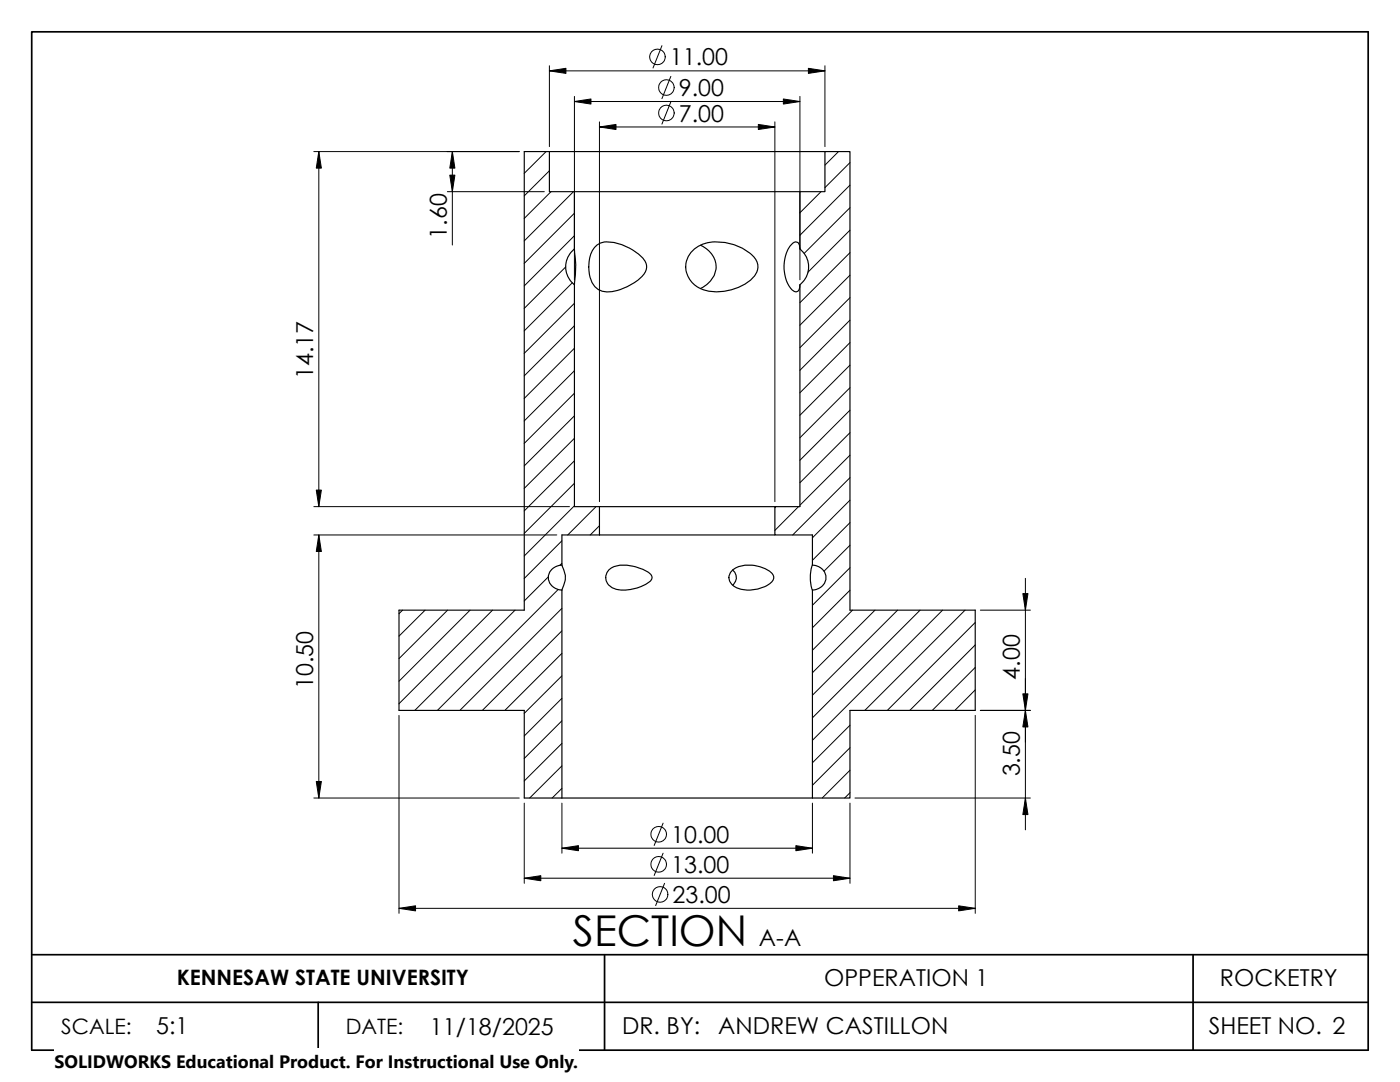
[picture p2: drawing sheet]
<svg xmlns="http://www.w3.org/2000/svg" width="279mm" height="216mm" viewBox="0 0 279 216" stroke-linecap="round" stroke-linejoin="round" font-family="sans-serif">
<path d="M6.3 6.3h266.7v203.2h-266.7zM6.3 190.5h266.8M120.6 190.5v19M238.1 190.5v19M6.3 200h266.7M63.5 200v9.5" fill="none" stroke="#000" stroke-width=".34"/>
<g fill="none" stroke="#000" stroke-width=".2">
<path d="M109.6 14.1h55M109.6 13.1v16.2M114.6 19.2v36.6M132.1 9.1l-1.8 4.5M133.9 15.2l-1.8 4.5M159.6 19.2v36.6M164.6 13.1v16.2M62.6 30.2h41M63.6 30.2v70.9M89.3 38.2h19.3M90.3 30.2v18.7M109 30.2l-4.4 4.4"/>
<path d="M109.6 34.1l-5 5M110 38.2l-5.4 5.4M114.4 38.2l-9.8 9.9M114.6 20.3h45M119.6 25.3h35M119.6 24.3v75.8M133.9 20.3l-1.8 4.5M154.6 24.3v75.8M163.9 38.2l-4.3 4.3M167.3 30.2l-2.7 2.8M169.6 32.4l-5 5M169.6 36.9l-10 10"/>
<path d="M112.9 53.3l-8.3 8.2M114.2 56.4l-9.6 9.6M114.6 42.5l-10 10.1M114.6 47l-10 10M169.6 45.9l-8.4 8.4M169.6 50.4l-10 10M169.6 59.4l-10 10M169.6 41.4l-9.1 9.2M169.6 54.9l-10 10M114.6 60.5l-10 10M114.6 65l-10 10M114.6 69.5l-10 10"/>
<path d="M114.6 74l-10 10M114.6 78.5l-10 10M169.6 63.9l-10 10M169.6 68.4l-10 10M169.6 72.9l-10 10M169.6 77.4l-10 10M114.6 83l-10 10M114.6 87.5l-10 10M114.6 91.9l-10 10M114.6 96.4l-10 10M169.6 81.9l-10 9.9M169.6 86.3l-10 10"/>
<path d="M169.6 95.3l-11.4 11.4M169.6 90.8l-10 10M169.6 99.8l-7.5 7.5M62.6 106.7h48.5M62.6 101.1h51M63.6 106.7v52.5M109.4 115.1l-4.8 4.8M111.4 117.6l-24.1 24.2M112.1 107.9l-7.5 7.5M112.1 112.4l-.4 .4M114.6 100.9l-10 10M119 101.1l-5.7 5.6"/>
<path d="M119.6 104.9l-1.8 1.8M154.9 101.1l-.3 .2M159.4 101.1l-4.8 4.7M169.6 104.3l-7.5 7.5M169.6 108.8l-5.2 5.2M169.6 113.3l-7.5 7.5M169.6 117.8l-7.5 7.5M204.6 115.4v32.7M80.3 121.8l-.7 .6M84.8 121.8l-5.2 5.1M89.3 121.8l-9.7 9.6M93.8 121.8l-14.2 14.1"/>
<path d="M98.3 121.8l-18.7 18.6M102.8 121.8l-20 20M112.1 121.4l-20.3 20.4M112.1 125.9l-15.8 15.9M112.1 130.4l-11.3 11.4M112.1 134.9l-7.5 7.4M112.1 139.3l-7.5 7.6M170.1 121.8l-8 8M174.6 121.8l-12.5 12.4M179.1 121.8l-17 16.9M183.6 121.8l-21.5 21.4M188.1 121.8l-26 25.9"/>
<path d="M192.6 121.8l-20 20M194.6 124.2l-17.5 17.6M194.6 128.7l-13 13.1M194.6 133.2l-8.5 8.6M194.6 137.7l-4 4.1M195.6 121.8h10M204.6 135.4v30.2M62.6 159.2h41M79.6 142.7v39.5M112.1 143.8l-7.5 7.5M112.1 148.3l-7.5 7.5M112.1 152.8l-6.4 6.4"/>
<path d="M112.1 157.3l-1.9 1.9M169.6 149.2l-7.5 7.5M169.6 144.7l-7.5 7.5M169.6 153.7l-5.5 5.5M169.6 158.2l-1 1M170.6 159.2h35M194.6 142.7v39.5M195.6 141.8h10M104.6 175.2h65M104.6 160.3v16M112.1 169.2h50M112.1 160.3v9.9"/>
<path d="M132.3 170.2l-1.7 4.5M132.3 164.3l-1.7 4.4M132.6 176.3l-1.7 4.4M162.1 160.3v9.9M169.6 160.3v16M79.6 181.3h115"/>
<circle cx="131.2" cy="11.4" r="1.55"/>
<circle cx="133" cy="17.5" r="1.56"/>
<circle cx="133" cy="22.6" r="1.56"/>
<circle cx="131.5" cy="172.5" r="1.56"/>
<circle cx="131.5" cy="166.5" r="1.56"/>
<circle cx="131.7" cy="178.5" r="1.55"/>
</g>
<g fill="none" stroke="#000" stroke-width=".23">
<path d="M109.6 30.2h-5v91.6h-25v20h25v17.4h7.5M109.6 30.2h55M109.6 30.2v8h5M114.6 38.2h45M114.6 38.2v11.5M159.6 38.2v11.5M159.6 38.2h5v-8h5v91.6h25v20h-25v17.4h-7.5M114.6 49.7a24.9 24.9 0 0 1 0 7.1M114.6 56.8v44.3h5M114.6 49.7a4.6 4.6 0 0 0 0 7.1M118.9 49.1a3.8 3.8 0 0 1 3.7-.7 9.8 9.8 0 0 1 6.3 4 2.34 2.34 0 0 1-.6 2.6 10 10 0 0 1-7.9 3.2 3.7 3.7 0 0 1-2.8-3.5 6.7 6.7 0 0 1 1.3-5.6zM138 50.2a6.9 6.9 0 0 1 6.7-1.8 9.8 9.8 0 0 1 5.8 2.9 2.86 2.86 0 0 1-.3 4.2 10.4 10.4 0 0 1-10.3 2.1 4.6 4.6 0 0 1-1.9-7.4z"/>
<path d="M139.8 48.9a4.5 4.5 0 0 1 3.1 4.3 4.5 4.5 0 0 1-3.1 4.4M159.6 49.7l-.1-.9-.2-.4-.5-.1a4.2 4.2 0 0 0-2.2 3.4 7.2 7.2 0 0 0 1.5 6.1l.8 .5a1.18 1.18 0 0 0 .7-1.5M159.6 49.7a4.6 4.6 0 0 1 0 7.1M159.6 56.8v44.3h-5v5.6h7.5v6.1M112.1 112.8a4.8 4.8 0 0 1 0 5M112.1 112.8a2.47 2.47 0 0 0-2.4 1.4 2.47 2.47 0 0 0 .5 2.8l.6 .4 1.3 .4M112.1 117.8v41.4M119.6 101.1h35M119.6 106.7h35M119.6 106.7h-7.5v6.1M119.6 101.1v5.6M121.5 113.7a5.5 5.5 0 0 1 5.4-.6l1.2 .4a3.4 3.4 0 0 1 2 1.5v.5a5.4 5.4 0 0 1-3.6 2 5.7 5.7 0 0 1-4.8-.5 2.17 2.17 0 0 1-.2-3.3z"/>
<path d="M146.2 113.7a1.89 1.89 0 0 1 0 3M146.2 113.7a6.8 6.8 0 0 1 7.5 .3 1.36 1.36 0 0 1 .7 1.3 1.36 1.36 0 0 1-.8 1.2 6.7 6.7 0 0 1-7.2 .4 1.93 1.93 0 0 1-.2-3.2zM162.1 112.8a7.7 7.7 0 0 0 0 4.9M162.1 112.8a2.47 2.47 0 0 1 2.5 1.4 2.47 2.47 0 0 1-.5 2.8l-.7 .4-1.3 .4v41.4M162.1 112.8h.1M112.1 159.2h50"/>
</g>
<g fill="#000" stroke="#000" stroke-width=".2">
<path d="M109.6 14.1l3.3-.5v1z" fill-rule="evenodd"/>
<path d="M161.3 13.6l3.3 .5-3.3 .5z" fill-rule="evenodd"/>
<path d="M63.6 30.2l.5 3.3h-1z" fill-rule="evenodd"/>
<path d="M89.8 34.9h1l-.5 3.3z" fill-rule="evenodd"/>
<path d="M90.3 30.2l.5 3.3h-1z" fill-rule="evenodd"/>
<path d="M114.6 20.3l3.3-.6v1.1z" fill-rule="evenodd"/>
<path d="M119.6 25.3l3.3-.5v1z" fill-rule="evenodd"/>
<path d="M151.3 24.8l3.3 .5-3.3 .5z" fill-rule="evenodd"/>
<path d="M156.3 19.7l3.3 .6-3.3 .5z" fill-rule="evenodd"/>
<path d="M63.6 106.7l.5 3.3h-1z" fill-rule="evenodd"/>
<path d="M63.1 97.8h1l-.5 3.3z" fill-rule="evenodd"/>
<path d="M204.1 118.4h1l-.5 3.4z" fill-rule="evenodd"/>
<path d="M63.1 155.9h1l-.5 3.3z" fill-rule="evenodd"/>
<path d="M204.6 159.2l.5 3.3h-1z" fill-rule="evenodd"/>
<path d="M204.1 138.5h1l-.5 3.3z" fill-rule="evenodd"/>
<path d="M204.6 141.8l.5 3.3h-1z" fill-rule="evenodd"/>
<path d="M104.6 175.2l3.3-.5v1z" fill-rule="evenodd"/>
<path d="M112.1 169.2l3.3-.5v1.1z" fill-rule="evenodd"/>
<path d="M158.8 168.7l3.3 .5-3.3 .6z" fill-rule="evenodd"/>
<path d="M166.3 174.7l3.3 .5-3.3 .5z" fill-rule="evenodd"/>
<path d="M79.6 181.3l3.3-.6v1.1z" fill-rule="evenodd"/>
<path d="M191.3 180.7l3.3 .6-3.3 .5z" fill-rule="evenodd"/>
</g>
<path d="M10.9 209.2h104.7v6.7h-104.7z" fill="#fff"/>
<text font-size="8.5" x="114.3" y="188.8">SECTION</text>
<g font-size="4.7">
<text x="133.7" y="13.1">11.00</text>
<text x="135.5" y="19.2">9.00</text>
<text x="135.5" y="24.3">7.00</text>
<text x="89.2" y="47.6" transform="rotate(-90 89.2 47.6)">1.60</text>
<text x="62.5" y="75.7" transform="rotate(-90 62.5 75.7)">14.17</text>
<text x="62.5" y="137.5" transform="rotate(-90 62.5 137.5)">10.50</text>
<text x="203.5" y="135.6" transform="rotate(-90 203.5 135.6)">4.00</text>
<text x="203.5" y="154.9" transform="rotate(-90 203.5 154.9)">3.50</text>
<text x="134" y="168.2">10.00</text>
<text x="134" y="174.2">13.00</text>
<text x="134.2" y="180.2">23.00</text>
<text x="151.5" y="188.8">A-A</text>
<text x="164.5" y="196.8">OPPERATION 1</text>
<text x="243.5" y="196.8">ROCKETRY</text>
<text x="31.2" y="206.3">5:1</text>
<text x="85.8" y="206.5">11/18/2025</text>
<text x="124.1" y="206.4">DR. BY:</text>
<text x="143.3" y="206.4">ANDREW CASTILLON</text>
<text x="241.2" y="206.4">SHEET NO. 2</text>
</g>
<g font-size="4.2">
<text x="35.3" y="196.6">KENNESAW STATE UNIVERSITY</text>
<text x="12.2" y="206.3">SCALE:</text>
<text x="69" y="206.3">DATE:</text>
</g>
<text font-size="3.6" x="10.9" y="213">SOLIDWORKS Educational Product. For Instructional Use Only.</text>
</svg>
